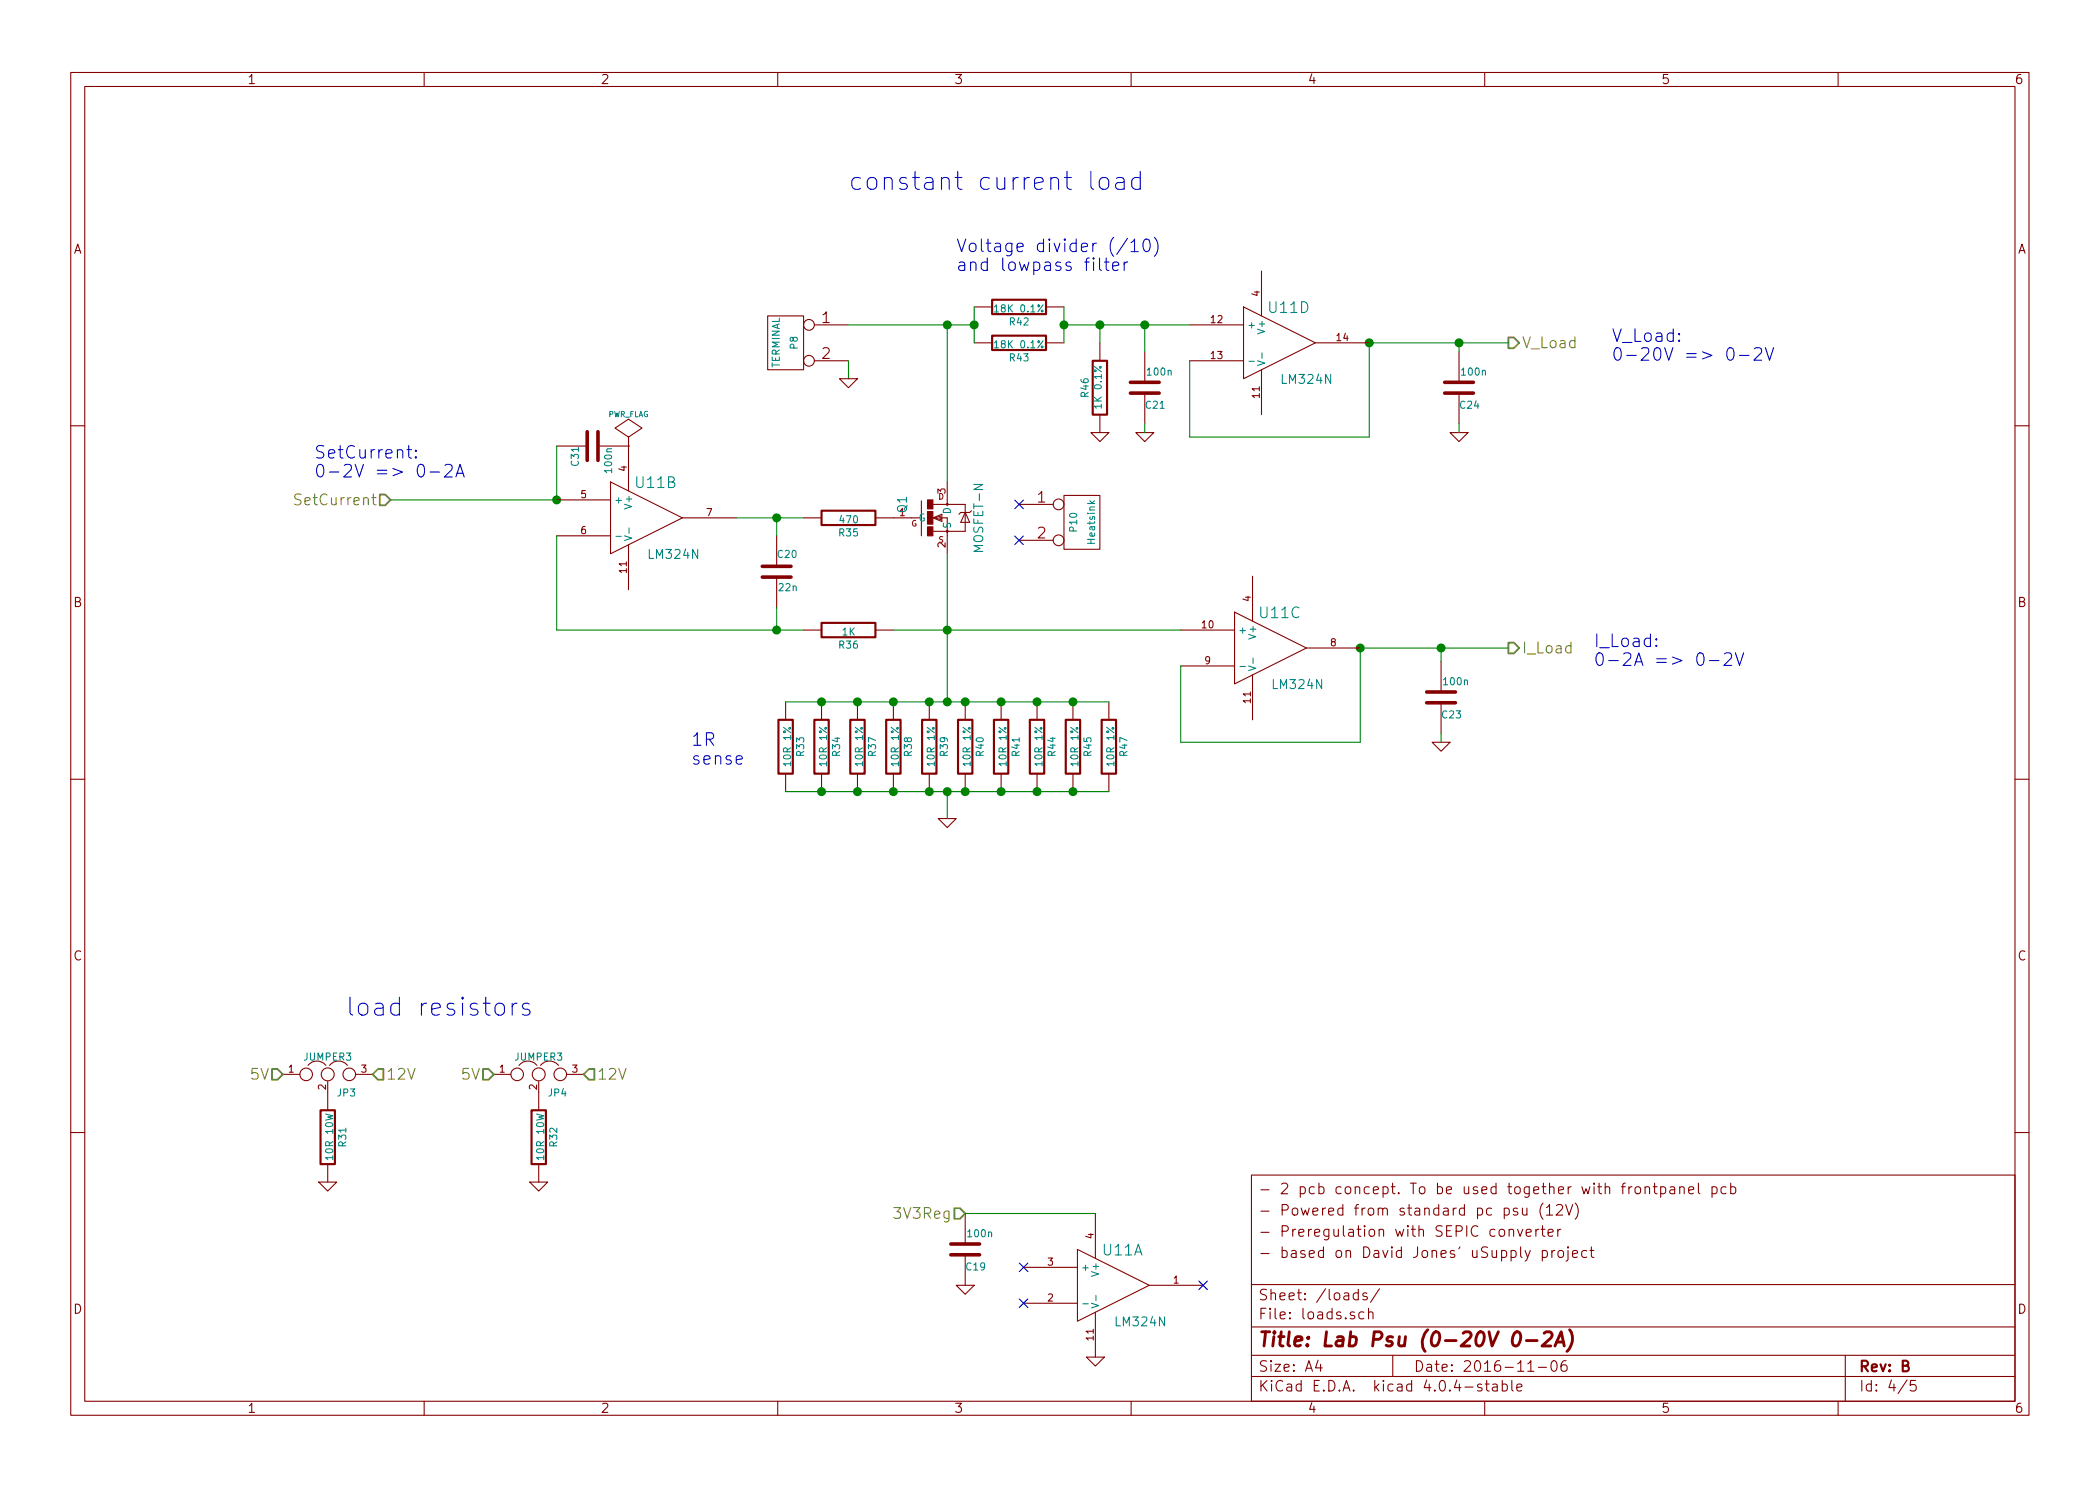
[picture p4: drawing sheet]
EESchema Schematic File Version 2
LIBS:power
LIBS:device
LIBS:transistors
LIBS:conn
LIBS:linear
LIBS:regul
LIBS:74xx
LIBS:cmos4000
LIBS:adc-dac
LIBS:memory
LIBS:xilinx
LIBS:special
LIBS:microcontrollers
LIBS:dsp
LIBS:microchip
LIBS:analog_switches
LIBS:motorola
LIBS:texas
LIBS:intel
LIBS:audio
LIBS:interface
LIBS:digital-audio
LIBS:philips
LIBS:display
LIBS:cypress
LIBS:siliconi
LIBS:opto
LIBS:atmel
LIBS:contrib
LIBS:valves
LIBS:frep
LIBS:labPsu-cache
EELAYER 25 0
EELAYER END
$Descr A4 11693 8268
encoding utf-8
Sheet 4 5
Title "Lab Psu (0-20V 0-2A)"
Date "2016-11-06"
Rev "B"
Comp ""
Comment1 "- based on David Jones' uSupply project"
Comment2 "- Preregulation with SEPIC converter "
Comment3 "- Powered from standard pc psu (12V)"
Comment4 "- 2 pcb concept. To be used together with frontpanel pcb"
$EndDescr
$Comp
L R R31
U 1 1
P 1825 6325
F 0 "R31" V 1905 6325 40  0000 C CNN
F 1 "10R 10W" V 1832 6326 40  0000 C CNN
F 2 "" V 1755 6325 30  0001 C CNN
F 3 "" H 1825 6325 30  0000 C CNN
	1    1825 6325
	1    0    0    -1  
$EndComp
$Comp
L JUMPER3 JP3
U 1 1
P 1825 5975
F 0 "JP3" H 1875 5875 40  0000 L CNN
F 1 "JUMPER3" H 1825 6075 40  0000 C CNN
F 2 "" H 1825 5975 60  0001 C CNN
F 3 "" H 1825 5975 60  0000 C CNN
	1    1825 5975
	1    0    0    -1  
$EndComp
$Comp
L GND #PWR046
U 1 1
P 1825 6575
F 0 "#PWR046" H 1825 6575 30  0001 C CNN
F 1 "GND" H 1825 6505 30  0001 C CNN
F 2 "" H 1825 6575 60  0000 C CNN
F 3 "" H 1825 6575 60  0000 C CNN
	1    1825 6575
	1    0    0    -1  
$EndComp
$Comp
L R R32
U 1 1
P 3000 6325
F 0 "R32" V 3080 6325 40  0000 C CNN
F 1 "10R 10W" V 3007 6326 40  0000 C CNN
F 2 "" V 2930 6325 30  0001 C CNN
F 3 "" H 3000 6325 30  0000 C CNN
	1    3000 6325
	1    0    0    -1  
$EndComp
$Comp
L JUMPER3 JP4
U 1 1
P 3000 5975
F 0 "JP4" H 3050 5875 40  0000 L CNN
F 1 "JUMPER3" H 3000 6075 40  0000 C CNN
F 2 "" H 3000 5975 60  0001 C CNN
F 3 "" H 3000 5975 60  0000 C CNN
	1    3000 5975
	1    0    0    -1  
$EndComp
$Comp
L GND #PWR047
U 1 1
P 3000 6575
F 0 "#PWR047" H 3000 6575 30  0001 C CNN
F 1 "GND" H 3000 6505 30  0001 C CNN
F 2 "" H 3000 6575 60  0000 C CNN
F 3 "" H 3000 6575 60  0000 C CNN
	1    3000 6575
	1    0    0    -1  
$EndComp
Text Notes 1925 5650 0    100  ~ 0
load resistors
Text HLabel 1575 5975 0    60   Input ~ 0
5V
Text HLabel 2075 5975 2    60   Input ~ 0
12V
Text HLabel 2750 5975 0    60   Input ~ 0
5V
Text HLabel 3250 5975 2    60   Input ~ 0
12V
Text Notes 4725 1050 0    100  ~ 0
constant current load
Wire Wire Line
	2175 2775 3100 2775
$Comp
L MOSFET-N Q1
U 1 1
P 5275 2875
F 0 "Q1" H 5300 3100 50  0000 L BNN
F 1 "MOSFET-N" H 5075 2675 50  0000 L BNN
F 2 "" V 5425 2875 50  0001 C CNN
F 3 "" V 5275 2875 60  0000 C CNN
	1    5275 2875
	0    -1   -1   0   
$EndComp
$Comp
L R R36
U 1 1
P 4725 3500
F 0 "R36" V 4805 3500 40  0000 C CNN
F 1 "1K" V 4732 3501 40  0000 C CNN
F 2 "" V 4655 3500 30  0001 C CNN
F 3 "" H 4725 3500 30  0000 C CNN
	1    4725 3500
	0    1    1    0   
$EndComp
$Comp
L C C20
U 1 1
P 4325 3175
F 0 "C20" H 4325 3275 40  0000 L CNN
F 1 "22n" H 4331 3090 40  0000 L CNN
F 2 "" H 4363 3025 30  0001 C CNN
F 3 "" H 4325 3175 60  0000 C CNN
	1    4325 3175
	1    0    0    -1  
$EndComp
$Comp
L R R35
U 1 1
P 4725 2875
F 0 "R35" V 4805 2875 40  0000 C CNN
F 1 "470" V 4732 2876 40  0000 C CNN
F 2 "" V 4655 2875 30  0001 C CNN
F 3 "" H 4725 2875 30  0000 C CNN
	1    4725 2875
	0    1    1    0   
$EndComp
Wire Wire Line
	4100 2875 4475 2875
Connection ~ 4325 2875
$Comp
L CONN_2 P8
U 1 1
P 4375 1900
F 0 "P8" V 4325 1900 40  0000 C CNN
F 1 "TERMINAL" V 4425 1900 40  0000 C CNN
F 2 "" H 4375 1900 60  0001 C CNN
F 3 "" H 4375 1900 60  0000 C CNN
	1    4375 1900
	-1   0    0    -1  
$EndComp
Wire Wire Line
	5275 3900 5275 3075
$Comp
L R R40
U 1 1
P 5375 4150
F 0 "R40" V 5455 4150 40  0000 C CNN
F 1 "10R 1%" V 5382 4151 40  0000 C CNN
F 2 "" V 5305 4150 30  0001 C CNN
F 3 "" H 5375 4150 30  0000 C CNN
	1    5375 4150
	1    0    0    -1  
$EndComp
$Comp
L R R41
U 1 1
P 5575 4150
F 0 "R41" V 5655 4150 40  0000 C CNN
F 1 "10R 1%" V 5582 4151 40  0000 C CNN
F 2 "" V 5505 4150 30  0001 C CNN
F 3 "" H 5575 4150 30  0000 C CNN
	1    5575 4150
	1    0    0    -1  
$EndComp
$Comp
L R R44
U 1 1
P 5775 4150
F 0 "R44" V 5855 4150 40  0000 C CNN
F 1 "10R 1%" V 5782 4151 40  0000 C CNN
F 2 "" V 5705 4150 30  0001 C CNN
F 3 "" H 5775 4150 30  0000 C CNN
	1    5775 4150
	1    0    0    -1  
$EndComp
$Comp
L R R45
U 1 1
P 5975 4150
F 0 "R45" V 6055 4150 40  0000 C CNN
F 1 "10R 1%" V 5982 4151 40  0000 C CNN
F 2 "" V 5905 4150 30  0001 C CNN
F 3 "" H 5975 4150 30  0000 C CNN
	1    5975 4150
	1    0    0    -1  
$EndComp
$Comp
L R R47
U 1 1
P 6175 4150
F 0 "R47" V 6255 4150 40  0000 C CNN
F 1 "10R 1%" V 6182 4151 40  0000 C CNN
F 2 "" V 6105 4150 30  0001 C CNN
F 3 "" H 6175 4150 30  0000 C CNN
	1    6175 4150
	1    0    0    -1  
$EndComp
$Comp
L R R33
U 1 1
P 4375 4150
F 0 "R33" V 4455 4150 40  0000 C CNN
F 1 "10R 1%" V 4382 4151 40  0000 C CNN
F 2 "" V 4305 4150 30  0001 C CNN
F 3 "" H 4375 4150 30  0000 C CNN
	1    4375 4150
	1    0    0    -1  
$EndComp
$Comp
L R R34
U 1 1
P 4575 4150
F 0 "R34" V 4655 4150 40  0000 C CNN
F 1 "10R 1%" V 4582 4151 40  0000 C CNN
F 2 "" V 4505 4150 30  0001 C CNN
F 3 "" H 4575 4150 30  0000 C CNN
	1    4575 4150
	1    0    0    -1  
$EndComp
$Comp
L R R37
U 1 1
P 4775 4150
F 0 "R37" V 4855 4150 40  0000 C CNN
F 1 "10R 1%" V 4782 4151 40  0000 C CNN
F 2 "" V 4705 4150 30  0001 C CNN
F 3 "" H 4775 4150 30  0000 C CNN
	1    4775 4150
	1    0    0    -1  
$EndComp
$Comp
L R R38
U 1 1
P 4975 4150
F 0 "R38" V 5055 4150 40  0000 C CNN
F 1 "10R 1%" V 4982 4151 40  0000 C CNN
F 2 "" V 4905 4150 30  0001 C CNN
F 3 "" H 4975 4150 30  0000 C CNN
	1    4975 4150
	1    0    0    -1  
$EndComp
$Comp
L R R39
U 1 1
P 5175 4150
F 0 "R39" V 5255 4150 40  0000 C CNN
F 1 "10R 1%" V 5182 4151 40  0000 C CNN
F 2 "" V 5105 4150 30  0001 C CNN
F 3 "" H 5175 4150 30  0000 C CNN
	1    5175 4150
	1    0    0    -1  
$EndComp
Wire Wire Line
	4375 3900 6175 3900
Connection ~ 5975 3900
Connection ~ 5775 3900
Connection ~ 5575 3900
Connection ~ 5375 3900
Connection ~ 5175 3900
Connection ~ 4975 3900
Connection ~ 4775 3900
Connection ~ 4575 3900
Connection ~ 5275 3900
Wire Wire Line
	4375 4400 6175 4400
Connection ~ 4575 4400
Connection ~ 4775 4400
Connection ~ 4975 4400
Connection ~ 5175 4400
Connection ~ 5375 4400
Connection ~ 5575 4400
Connection ~ 5775 4400
Connection ~ 5975 4400
Wire Wire Line
	4725 2000 4725 2100
Wire Wire Line
	4725 1800 5425 1800
$Comp
L GND #PWR048
U 1 1
P 4725 2100
F 0 "#PWR048" H 4725 2100 30  0001 C CNN
F 1 "GND" H 4725 2030 30  0001 C CNN
F 2 "" H 4725 2100 60  0000 C CNN
F 3 "" H 4725 2100 60  0000 C CNN
	1    4725 2100
	-1   0    0    -1  
$EndComp
$Comp
L GND #PWR049
U 1 1
P 6125 2400
F 0 "#PWR049" H 6125 2400 30  0001 C CNN
F 1 "GND" H 6125 2330 30  0001 C CNN
F 2 "" H 6125 2400 60  0000 C CNN
F 3 "" H 6125 2400 60  0000 C CNN
	1    6125 2400
	-1   0    0    -1  
$EndComp
$Comp
L GND #PWR050
U 1 1
P 5275 4550
F 0 "#PWR050" H 5275 4550 30  0001 C CNN
F 1 "GND" H 5275 4480 30  0001 C CNN
F 2 "" H 5275 4550 60  0000 C CNN
F 3 "" H 5275 4550 60  0000 C CNN
	1    5275 4550
	1    0    0    -1  
$EndComp
Wire Wire Line
	5275 4550 5275 4400
Connection ~ 5275 4400
Text Notes 3850 4250 0    70   ~ 0
1R \nsense
Text Notes 1750 2650 0    70   ~ 0
SetCurrent:  \n0-2V => 0-2A
$Comp
L R R46
U 1 1
P 6125 2150
F 0 "R46" V 6205 2150 40  0000 C CNN
F 1 "1K 0.1%" V 6132 2151 40  0000 C CNN
F 2 "" V 6055 2150 30  0001 C CNN
F 3 "" H 6125 2150 30  0000 C CNN
	1    6125 2150
	-1   0    0    -1  
$EndComp
$Comp
L R R43
U 1 1
P 5675 1900
F 0 "R43" V 5755 1900 40  0000 C CNN
F 1 "18K 0.1%" V 5682 1901 40  0000 C CNN
F 2 "" V 5605 1900 30  0001 C CNN
F 3 "" H 5675 1900 30  0000 C CNN
	1    5675 1900
	0    -1   1    0   
$EndComp
$Comp
L R R42
U 1 1
P 5675 1700
F 0 "R42" V 5755 1700 40  0000 C CNN
F 1 "18K 0.1%" V 5682 1701 40  0000 C CNN
F 2 "" V 5605 1700 30  0001 C CNN
F 3 "" H 5675 1700 30  0000 C CNN
	1    5675 1700
	0    -1   1    0   
$EndComp
Wire Wire Line
	5925 1700 5925 1900
Wire Wire Line
	5925 1800 6625 1800
Connection ~ 5925 1800
Wire Wire Line
	6125 1900 6125 1800
Connection ~ 6125 1800
Wire Wire Line
	5425 1700 5425 1900
Connection ~ 5425 1800
Wire Wire Line
	4975 3500 6575 3500
Connection ~ 5275 3500
Wire Wire Line
	3100 3500 4475 3500
Connection ~ 4325 3500
Wire Wire Line
	4325 2875 4325 2975
Wire Wire Line
	4325 3375 4325 3500
$Comp
L C C21
U 1 1
P 6375 2150
F 0 "C21" H 6375 2250 40  0000 L CNN
F 1 "100n" H 6381 2065 40  0000 L CNN
F 2 "" H 6413 2000 30  0001 C CNN
F 3 "" H 6375 2150 60  0000 C CNN
	1    6375 2150
	1    0    0    1   
$EndComp
Connection ~ 7625 1900
Wire Wire Line
	6375 1950 6375 1800
Connection ~ 6375 1800
$Comp
L GND #PWR051
U 1 1
P 6375 2400
F 0 "#PWR051" H 6375 2400 30  0001 C CNN
F 1 "GND" H 6375 2330 30  0001 C CNN
F 2 "" H 6375 2400 60  0000 C CNN
F 3 "" H 6375 2400 60  0000 C CNN
	1    6375 2400
	-1   0    0    -1  
$EndComp
Wire Wire Line
	6375 2350 6375 2400
$Comp
L C C24
U 1 1
P 8125 2150
F 0 "C24" H 8125 2250 40  0000 L CNN
F 1 "100n" H 8131 2065 40  0000 L CNN
F 2 "" H 8163 2000 30  0001 C CNN
F 3 "" H 8125 2150 60  0000 C CNN
	1    8125 2150
	1    0    0    1   
$EndComp
$Comp
L GND #PWR052
U 1 1
P 8125 2400
F 0 "#PWR052" H 8125 2400 30  0001 C CNN
F 1 "GND" H 8125 2330 30  0001 C CNN
F 2 "" H 8125 2400 60  0000 C CNN
F 3 "" H 8125 2400 60  0000 C CNN
	1    8125 2400
	-1   0    0    -1  
$EndComp
Wire Wire Line
	8125 2350 8125 2400
Wire Wire Line
	8125 1950 8125 1900
Connection ~ 8125 1900
Wire Wire Line
	7575 3600 8400 3600
Connection ~ 7575 3600
$Comp
L C C23
U 1 1
P 8025 3875
F 0 "C23" H 8025 3975 40  0000 L CNN
F 1 "100n" H 8031 3790 40  0000 L CNN
F 2 "" H 8063 3725 30  0001 C CNN
F 3 "" H 8025 3875 60  0000 C CNN
	1    8025 3875
	1    0    0    1   
$EndComp
$Comp
L GND #PWR053
U 1 1
P 8025 4125
F 0 "#PWR053" H 8025 4125 30  0001 C CNN
F 1 "GND" H 8025 4055 30  0001 C CNN
F 2 "" H 8025 4125 60  0000 C CNN
F 3 "" H 8025 4125 60  0000 C CNN
	1    8025 4125
	-1   0    0    -1  
$EndComp
Wire Wire Line
	8025 4075 8025 4125
Wire Wire Line
	8025 3675 8025 3600
Connection ~ 8025 3600
Connection ~ 5275 1800
Connection ~ 3100 2775
Text HLabel 8400 1900 2    60   Output ~ 0
V_Load
Text HLabel 8400 3600 2    60   Output ~ 0
I_Load
Text Notes 8975 2000 0    70   ~ 0
V_Load:  \n0-20V => 0-2V
Text Notes 8875 3700 0    70   ~ 0
I_Load:  \n0-2A => 0-2V
$Comp
L GND #PWR054
U 1 1
P 6100 7550
F 0 "#PWR054" H 6100 7550 30  0001 C CNN
F 1 "GND" H 6100 7480 30  0001 C CNN
F 2 "" H 6100 7550 60  0000 C CNN
F 3 "" H 6100 7550 60  0000 C CNN
	1    6100 7550
	-1   0    0    -1  
$EndComp
$Comp
L C C19
U 1 1
P 5375 6950
F 0 "C19" H 5375 7050 40  0000 L CNN
F 1 "100n" H 5381 6865 40  0000 L CNN
F 2 "" H 5413 6800 30  0001 C CNN
F 3 "" H 5375 6950 60  0000 C CNN
	1    5375 6950
	1    0    0    1   
$EndComp
$Comp
L GND #PWR055
U 1 1
P 5375 7150
F 0 "#PWR055" H 5375 7150 30  0001 C CNN
F 1 "GND" H 5375 7080 30  0001 C CNN
F 2 "" H 5375 7150 60  0000 C CNN
F 3 "" H 5375 7150 60  0000 C CNN
	1    5375 7150
	-1   0    0    -1  
$EndComp
Text HLabel 5375 6750 0    60   Input ~ 0
3V3Reg
Wire Wire Line
	5275 2675 5275 1800
$Comp
L C C31
U 1 1
P 3300 2475
F 0 "C31" H 3300 2575 40  0000 L CNN
F 1 "100n" H 3306 2390 40  0000 L CNN
F 2 "" H 3338 2325 30  0001 C CNN
F 3 "" H 3300 2475 60  0000 C CNN
	1    3300 2475
	0    -1   1    0   
$EndComp
$Comp
L LM324N U11
U 2 1
P 3600 2875
F 0 "U11" H 3650 3075 60  0000 C CNN
F 1 "LM324N" H 3750 2675 50  0000 C CNN
F 2 "" H 3600 2875 60  0001 C CNN
F 3 "" H 3600 2875 60  0000 C CNN
	2    3600 2875
	1    0    0    -1  
$EndComp
$Comp
L LM324N U11
U 4 1
P 7125 1900
F 0 "U11" H 7175 2100 60  0000 C CNN
F 1 "LM324N" H 7275 1700 50  0000 C CNN
F 2 "" H 7125 1900 60  0001 C CNN
F 3 "" H 7125 1900 60  0000 C CNN
	4    7125 1900
	1    0    0    -1  
$EndComp
$Comp
L LM324N U11
U 3 1
P 7075 3600
F 0 "U11" H 7125 3800 60  0000 C CNN
F 1 "LM324N" H 7225 3400 50  0000 C CNN
F 2 "" H 7075 3600 60  0001 C CNN
F 3 "" H 7075 3600 60  0000 C CNN
	3    7075 3600
	1    0    0    -1  
$EndComp
$Comp
L LM324N U11
U 1 1
P 6200 7150
F 0 "U11" H 6250 7350 60  0000 C CNN
F 1 "LM324N" H 6350 6950 50  0000 C CNN
F 2 "" H 6200 7150 60  0001 C CNN
F 3 "" H 6200 7150 60  0000 C CNN
	1    6200 7150
	1    0    0    -1  
$EndComp
NoConn ~ 6700 7150
NoConn ~ 5700 7250
NoConn ~ 5700 7050
Wire Wire Line
	6100 6750 5375 6750
Wire Wire Line
	3100 2975 3100 3500
Wire Wire Line
	3100 2775 3100 2475
Wire Wire Line
	6575 3700 6575 4125
Wire Wire Line
	6575 4125 7575 4125
Wire Wire Line
	7575 4125 7575 3600
Wire Wire Line
	7625 1900 8400 1900
Wire Wire Line
	6625 2000 6625 2425
Wire Wire Line
	6625 2425 7625 2425
Wire Wire Line
	7625 2425 7625 1900
$Comp
L PWR_FLAG #FLG056
U 1 1
P 3500 2475
F 0 "#FLG056" H 3500 2570 30  0001 C CNN
F 1 "PWR_FLAG" H 3500 2655 30  0000 C CNN
F 2 "" H 3500 2475 60  0000 C CNN
F 3 "" H 3500 2475 60  0000 C CNN
	1    3500 2475
	1    0    0    -1  
$EndComp
Text Notes 5325 1500 0    70   ~ 0
Voltage divider (/10) \nand lowpass filter
Text HLabel 2175 2775 0    60   Input ~ 0
SetCurrent
$Comp
L CONN_2 P10
U 1 1
P 6025 2900
F 0 "P10" V 5975 2900 40  0000 C CNN
F 1 "Heatsink" V 6075 2900 40  0000 C CNN
F 2 "" H 6025 2900 60  0001 C CNN
F 3 "" H 6025 2900 60  0000 C CNN
	1    6025 2900
	1    0    0    -1  
$EndComp
NoConn ~ 5675 3000
NoConn ~ 5675 2800
$EndSCHEMATC
